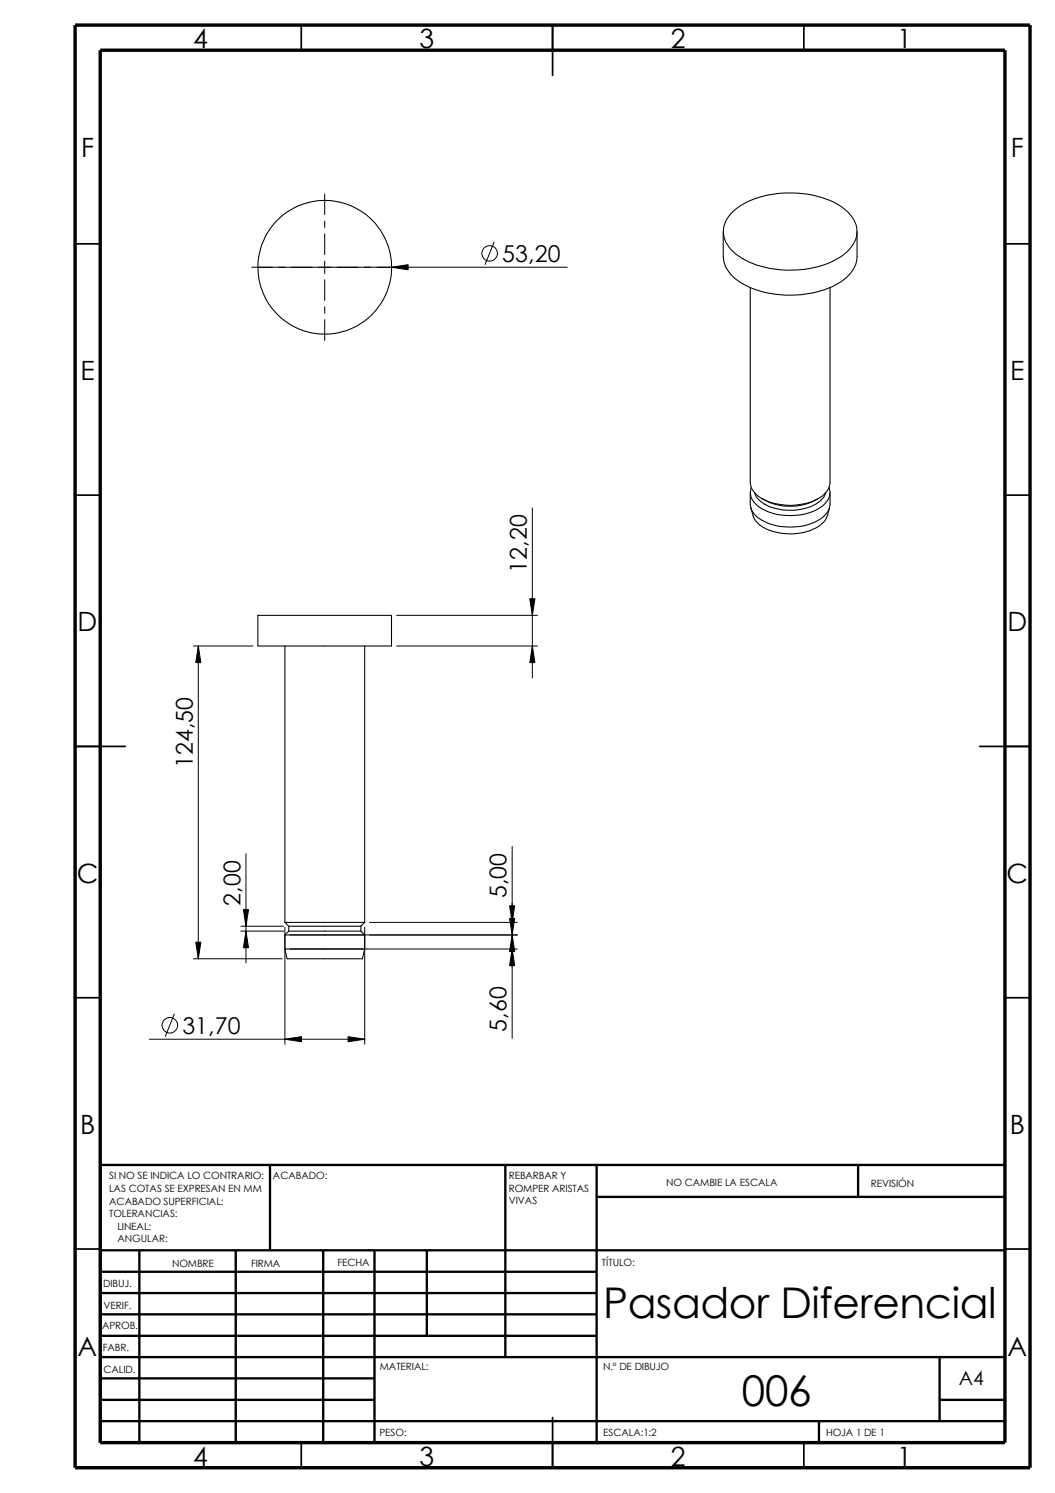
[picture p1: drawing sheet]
<svg xmlns="http://www.w3.org/2000/svg" width="210mm" height="297mm" viewBox="0 0 210 297" stroke-linecap="round" stroke-linejoin="round" font-family="sans-serif">
<g fill="none" stroke="#000" stroke-width=".34">
<path d="M59.9 5v5M109.9 5v10M159.9 5v5M14.9 48.5h5M199.9 48.5h5M14.9 98.5h5M199.9 98.5h5M14.9 148.5h10M194.9 148.5h10M14.9 198.5h5M199.9 198.5h5M14.9 248.5h5"/>
<path d="M199.9 248.5h5M59.9 287v5M109.9 282v10M159.9 287v5"/>
</g>
<g fill="none" stroke="#000" stroke-width=".47">
<path d="M53.7 231.8v17M100.5 231.8v38.2M118.7 238.1h81.2M118.7 231.8v55.2M170.7 231.8v6.3M199.9 231.8h-180v55.2M19.9 257.3h98.8M19.9 253h98.8M19.9 248.8h180M27.7 248.8v38.2M46.9 248.8v38.2M64.3 248.8v38.2"/>
<path d="M74.5 248.8v38.2M84.9 248.8v17M19.9 265.8h98.8M19.9 261.5h98.8M19.9 278.5h54.6M19.9 270h180M19.9 274.2h54.6M186.9 278.5h13M186.9 270v12.7M19.9 282.7h180M162.9 282.7v4.3"/>
</g>
<path d="M14.9 5h190v287h-190zM19.9 10h180v277h-180z" fill="none" stroke="#000" stroke-width=".68" stroke-linecap="butt"/>
<g fill="none" stroke="#000" stroke-width=".21">
<path d="M143.9 46.1v5a7.1 7.1 0 0 0 4.5 5.7 20.8 20.8 0 0 0 18.9-.8 6.4 6.4 0 0 0 3.2-4.9v-5M145.4 42.5a15.9 15.9 0 0 1 10.9-4.1 17.7 17.7 0 0 1 12.1 3.6 5 5 0 0 1 1.7 6 10.2 10.2 0 0 1-6.7 4.9 20.6 20.6 0 0 1-16.2-1.8 6.1 6.1 0 0 1-3.2-5.8l.5-1.4zM149.3 57.2v38.8a3.9 3.9 0 0 0 2.3 3.2M165.1 57.2v38.8a4.5 4.5 0 0 1-3.3 3.7 12.5 12.5 0 0 1-10.2-.5M149.3 98v2.3a4.5 4.5 0 0 0 3.3 3.7 12.2 12.2 0 0 0 11.1-1 3.5 3.5 0 0 0 1.4-2.7v-2.3M149.5 97a3.2 3.2 0 0 0 1.2 3.7 11.9 11.9 0 0 0 13 0 3.1 3.1 0 0 0 1.2-3.7M150.1 98a4.9 4.9 0 0 0 3.5 3 10.7 10.7 0 0 0 9.5-1.2l.9-1 .3-.8M151.6 99.2a11 11 0 0 0 11.2 0M149.4 101l.4 1.5a5.3 5.3 0 0 0 4.2 3.3 11.5 11.5 0 0 0 9.2-1.3l1.1-1.2 .8-2.3M51.3 122.4h26.6v6.1h-26.6zM56.7 128.5v55M72.6 128.5v55"/>
<path d="M56.7 188.8l.4 2h15l.5-2M56.7 183.5l.7 .8M56.7 186v2.8M56.7 183.5h15.9M56.7 186h15.9M56.7 188.8h15.9M57.4 185.3l-.7 .7M57.4 184.3v1M57.4 184.3h14.4M57.4 185.3h14.4M71.8 185.3l.8 .7M71.8 184.3v1"/>
<path d="M72.6 183.5l-.8 .8M72.6 186v2.8"/>
<circle cx="64.6" cy="53.2" r="13.3"/>
</g>
<g fill="none" stroke="#000" stroke-width=".2">
<path d="M64.6 38.6v4.1M50.1 53.2h62.8M64.6 44v1.3M64.6 46.5v4.2M64.6 51.9v2.5M64.6 55.7v4.1M77.9 53.2l3.3-.5v1zM98.3 48.2l-1.8 4.4M64.6 61v1.3M64.6 63.6v4.1M105.4 119.1h1l-.5 3.3zM105.9 101v33.9"/>
<path d="M38.5 128.5h11.8M39.5 128.5l.5 3.3h-1.1zM39.5 128.5v62.3M78.9 128.5h28M78.9 122.4h28M105.9 128.5l.5 3.3h-1zM48.9 169.8v21.8M101.9 168.4v38.2M38.5 190.8h17.6M38.9 187.5h1.1l-.5 3.3zM47.9 184.3h8.5M47.9 185.3h8.5"/>
<path d="M48.4 181h1l-.5 3.3zM48.9 185.3l.5 3.3h-1zM56.7 184.5v23.3M57.7 188.8h45.2M57.7 186h45.2M72.6 184.5v23.3M73.5 183.5h29.4M101.4 182.7h1l-.5 3.3zM101.4 180.2h1l-.5 3.3zM101.9 188.8l.5 3.3h-1zM101.9 186l.5 3.3h-1zM29.7 206.8h42.9"/>
<path d="M34.7 201.8l-1.8 4.4M56.7 206.8l3.3-.6v1.1zM69.3 206.2l3.3 .6-3.3 .5z"/>
<circle cx="97.4" cy="50.4" r="1.56"/>
<circle cx="33.8" cy="204" r="1.55"/>
</g>
<g fill="#000">
<path d="M77.9 53.2l3.3-.5v1zM39.5 128.5l.5 3.3h-1.1zM105.9 128.5l.5 3.3h-1zM105.4 119.1h1l-.5 3.3zM38.9 187.5h1.1l-.5 3.3zM48.4 181h1l-.5 3.3zM48.9 185.3l.5 3.3h-1zM101.9 188.8l.5 3.3h-1zM101.4 182.7h1l-.5 3.3zM101.4 180.2h1l-.5 3.3zM101.9 186l.5 3.3h-1zM56.7 206.8l3.3-.6v1.1z"/>
<path d="M69.3 206.2l3.3 .6-3.3 .5z"/>
</g>
<g font-size="8.4">
<text x="120" y="262.1">Pasador Diferencial</text>
<text x="147.6" y="279.7">006</text>
</g>
<g font-size="5.3">
<text x="38.4" y="9.6">4</text>
<text x="83.4" y="9.6">3</text>
<text x="133.5" y="9.6">2</text>
<text x="178.5" y="9.6">1</text>
<text x="16.1" y="31.3">F</text>
<text x="201.1" y="31.3">F</text>
<text x="16" y="75.6">E</text>
<text x="201" y="75.6">E</text>
<text x="15.5" y="125.6">D</text>
<text x="200.4" y="125.6">D</text>
<text x="15.3" y="175.6">C</text>
<text x="200.3" y="175.6">C</text>
<text x="15.9" y="225.6">B</text>
<text x="200.9" y="225.6">B</text>
<text x="15.5" y="269.8">A</text>
<text x="200.4" y="269.8">A</text>
<text x="38.4" y="291.6">4</text>
<text x="83.4" y="291.6">3</text>
<text x="133.5" y="291.6">2</text>
<text x="178.5" y="291.6">1</text>
</g>
<g font-size="4.6">
<text x="99.9" y="52.2">53,20</text>
<text x="104.8" y="114" transform="rotate(-90 104.8 114)">12,20</text>
<text x="38.4" y="152.8" transform="rotate(-90 38.4 152.8)">124,50</text>
<text x="100.8" y="178.7" transform="rotate(-90 100.8 178.7)">5,00</text>
<text x="47.8" y="180.2" transform="rotate(-90 47.8 180.2)">2,00</text>
<text x="36.3" y="205.8">31,70</text>
<text x="100.8" y="205.3" transform="rotate(-90 100.8 205.3)">5,60</text>
</g>
<text font-size="3.9" x="190.8" y="275.5">A4</text>
<g font-size="2">
<text x="21.7" y="234.7">SI NO SE INDICA LO CONTRARIO:</text>
<text x="21.7" y="237.2">LAS COTAS SE EXPRESAN EN MM</text>
<text x="21.7" y="239.6">ACABADO SUPERFICIAL:</text>
<text x="54.3" y="234.7">ACABADO:</text>
<text x="101.2" y="239.6">VIVAS</text>
<text x="101.2" y="234.6">REBARBAR Y</text>
<text x="101.2" y="237.1">ROMPER ARISTAS</text>
<text x="132.5" y="236">NO CAMBIE LA ESCALA</text>
<text x="173.3" y="236.2">REVISIÓN</text>
<text x="21.7" y="242.1">TOLERANCIAS:</text>
<text x="23.4" y="244.6">LINEAL:</text>
<text x="23.4" y="247.1">ANGULAR:</text>
<text x="67.1" y="252">FECHA</text>
<text x="119.8" y="252">TÍTULO:</text>
<text x="20.5" y="256.1">DIBUJ.</text>
<text x="34.2" y="252.1">NOMBRE</text>
<text x="50" y="252">FIRMA</text>
<text x="20.6" y="260.4">VERIF.</text>
<text x="20.3" y="264.5">APROB.</text>
<text x="20.4" y="268.8">FABR.</text>
<text x="20.6" y="273.2">CALID.</text>
<text x="75.6" y="272.6">MATERIAL:</text>
<text x="120" y="272.6">N.º DE DIBUJO</text>
<text x="75.5" y="285.6">PESO:</text>
<text x="120" y="285.7">ESCALA:1:2</text>
<text x="164.4" y="285.7">HOJA 1 DE 1</text>
</g>
</svg>
